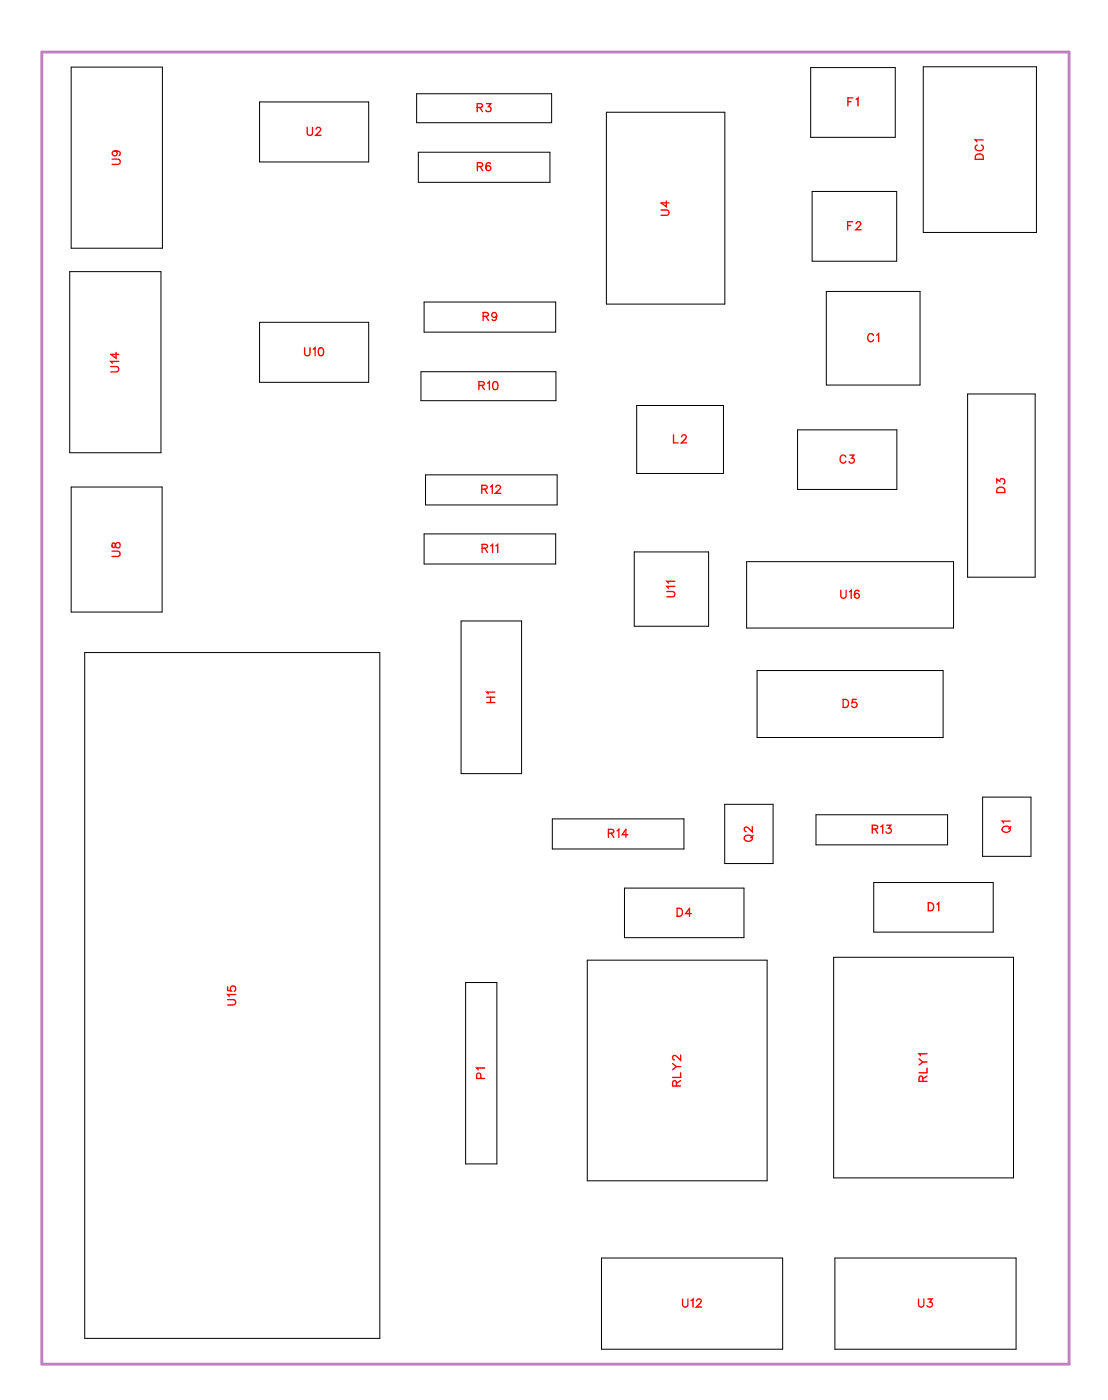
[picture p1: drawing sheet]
<svg xmlns="http://www.w3.org/2000/svg" width="98mm" height="123mm" viewBox="0 0 98 123" stroke-linecap="round" stroke-linejoin="round" font-family="sans-serif">
<path d="M3.7 4.6h90.5v115.7h-90.5z" fill="none" stroke="#bf80bf" stroke-width=".25"/>
<g fill="none" stroke="#000" stroke-width=".09">
<path d="M6.3 5.9h8v16h-8zM22.9 9h9.6v5.3h-9.6zM36.7 8.3h11.9v2.5h-11.9zM36.9 13.4h11.6v2.7h-11.6zM53.5 9.9h10.4v16.9h-10.4zM71.5 6h7.4v6.1h-7.4zM71.6 16.9h7.4v6.1h-7.4zM81.4 5.9h10v14.6h-10zM6.1 24h8.1v15.9h-8.1zM22.9 28.4h9.6v5.3h-9.6zM37.1 32.8h11.9v2.5h-11.9zM37.4 26.6h11.6v2.7h-11.6z"/>
<path d="M56.1 35.8h7.7v6h-7.7zM70.3 37.9h8.8v5.3h-8.8zM72.8 25.7h8.3v8.3h-8.3zM85.3 34.7h5.9v16.2h-5.9zM6.3 42.9h8v11.1h-8zM7.5 57.5h26v60.5h-26zM37.4 47.1h11.6v2.6h-11.6zM37.5 41.9h11.6v2.6h-11.6zM40.6 54.8h5.4v13.4h-5.4zM55.9 48.7h6.6v6.5h-6.6zM65.8 49.5h18.3v5.9h-18.3zM66.7 59.1h16.4v5.9h-16.4z"/>
<path d="M48.7 72.2h11.6v2.7h-11.6zM55 78.3h10.6v4.4h-10.6zM63.9 70.9h4.2v5.2h-4.2zM71.9 71.8h11.6v2.7h-11.6zM77 77.8h10.5v4.4h-10.5zM86.6 70.3h4.3v5.2h-4.3zM41 86.6h2.8v16h-2.8zM51.8 84.7h15.8v19.4h-15.8zM73.5 84.4h15.8v19.5h-15.8zM53 110.9h16v8.1h-16zM73.6 110.9h16v8.1h-16z"/>
</g>
<g fill="none" stroke="#f00" stroke-width=".12">
<path d="M9.9 14h.5l.2 .2-.1 .3h-.6M10.1 13.3a.22 .22 0 0 1 .2 .3 .22 .22 0 0 1-.3 .1 .22 .22 0 0 1 0-.4h.1a.34 .34 0 0 1 .5 .3l-.1 .1M27.1 11.2v.5l.2 .2 .2-.1v-.6M27.9 11.4l.1-.2h.1l.2 .2-.1 .2-.4 .3h.5M42.1 9.5l.4-.1v-.1l-.1-.2h-.3v.7M42.1 14.7l.4-.1 .1-.1-.2-.2h-.3v.8M42.3 9.5l.2 .3M42.3 14.7l.3 .4M42.9 9.1h.4l-.2 .3a.24 .24 0 0 1 .1 .4 .24 .24 0 0 1-.4-.1M43.2 14.4a.35 .35 0 0 0-.4 .2 .35 .35 0 0 0 .2 .5 .22 .22 0 0 0 .3-.2 .22 .22 0 0 0-.2-.3 .22 .22 0 0 0-.3 .2M58.3 18.5h.5l.2 .2-.1 .3h-.6M58.7 17.7v.5l-.4-.3h.7"/>
<path d="M74.7 19.9h.3M74.7 9h.3M75.2 19.6h-.5v.7M75.2 8.6h-.5v.7M75.5 8.8l.1-.2v.7M75.5 19.7l.1-.1h.1l.2 .1-.1 .2-.4 .4h.5M86.1 13.6h.1h.4l.1 .4h-.7zM86.1 12.8a.26 .26 0 0 0-.1 .3 .26 .26 0 0 0 .2 .2h.2a.26 .26 0 0 0 .3-.2 .26 .26 0 0 0-.2-.3M86.7 12.3h-.7l.1 .2M9.8 32.3h.5l.2 .2-.1 .3h-.6M10.2 31.1v.5l-.4-.4h.7M10.5 31.9h-.7l.1 .1"/>
<path d="M26.9 30.7v.5l.2 .2 .2-.1v-.6M27.6 30.8l.2-.1v.7M28.2 30.7h.1a.37 .37 0 0 1 .2 .3 .37 .37 0 0 1-.2 .4 .45 .45 0 0 1-.1-.7zM42.2 34h.4l.1-.2-.2-.2h-.3v.8M42.5 34l.2 .4M42.6 27.9h.4l.1-.2-.2-.1h-.3v.7M42.8 27.9l.3 .4M43 33.8l.1-.2v.8M43.5 33.7l.1-.1a.37 .37 0 0 1 .3 .4 .37 .37 0 0 1-.3 .4 .45 .45 0 0 1-.1-.7zM43.8 27.8a.22 .22 0 0 1-.3 .2 .22 .22 0 0 1-.1-.4 .22 .22 0 0 1 .3 .1l.1 .1a.34 .34 0 0 1-.3 .5l-.1-.1M59.4 38.3v.8h.4M60.1 38.5l.1-.2h.2l.1 .2-.1 .2-.3 .4h.4"/>
<path d="M77 29.6a.26 .26 0 0 0-.3-.2 .26 .26 0 0 0-.2 .3v.2a.26 .26 0 0 0 .2 .2 .26 .26 0 0 0 .3-.1M77.3 29.6l.1-.2v.7M9.9 48.6h.5l.2 .2-.1 .2-.6 .1M9.9 47.9v.3l.1 .1 .3-.5a.24 .24 0 0 1 .3 .3 .24 .24 0 0 1-.3 .2l-.1-.1-.1-.3zM42.5 43.1h.4v-.2l-.1-.1h-.3v.7M42.5 48.3h.4l.1-.2-.2-.1h-.3v.7M42.7 43.1l.2 .4M42.7 48.3l.3 .4M43.2 42.9l.2-.1v.7M43.3 48.1l.1-.1v.7M43.7 48.1l.2-.1v.7M43.7 43l.1-.2h.2l.1 .1-.1 .3-.3 .3h.4"/>
<path d="M58.8 52.2h.5l.2 .2-.1 .2h-.6M59.5 51.7h-.7l.1 .2M59.5 51.3h-.7l.1 .1M74.1 52v.6l.2 .2 .2-.1 .1-.7M74.6 40.3a.26 .26 0 0 0-.3-.2 .26 .26 0 0 0-.3 .3v.2a.26 .26 0 0 0 .3 .2 .26 .26 0 0 0 .3-.1M74.9 52.2l.1-.2v.8M74.9 40.1h.4l-.2 .3a.24 .24 0 0 1 .1 .4 .24 .24 0 0 1-.4-.1M75.7 52.1a.35 .35 0 0 0-.4 .2 .35 .35 0 0 0 .2 .5 .22 .22 0 0 0 .3-.2 .22 .22 0 0 0-.2-.3 .22 .22 0 0 0-.3 .2M87.9 42.6v-.4l.2 .2a.24 .24 0 0 1 .4-.1 .24 .24 0 0 1-.1 .4M88 43h.1h.4l.1 .4h-.7zM42.9 61.9h.7M42.9 61.5h.7"/>
<path d="M43.2 61.5v.4M43.6 61h-.7l.1 .2M53.6 73.5l.4-.1 .1-.1-.2-.2h-.3v.7M53.9 73.5l.2 .3M54.4 73.3l.2-.2v.7M55.3 73.6h-.5l.4-.5v.7M65.7 73.7a.35 .35 0 0 1 .4 0 .35 .35 0 0 1 .2 .3 .33 .33 0 0 1-.5 .2 .33 .33 0 0 1-.1-.5zM66.3 72.9v.5l-.3-.4-.3-.1-.1 .2v.1l.2 .1M66.4 73.7l-.2 .2M74.3 61.7h.3a.38 .38 0 0 1 .2 .3 .38 .38 0 0 1-.2 .4h-.3zM75.5 61.7h-.4v.3a.25 .25 0 0 1 .4 0 .25 .25 0 0 1-.1 .3 .25 .25 0 0 1-.3-.1M76.9 73.1h.4l.1-.2-.2-.1h-.3v.7"/>
<path d="M77.1 73.1l.3 .4M77.6 72.9l.2-.1v.7M78.2 72.8h.3l-.2 .2a.24 .24 0 0 1 .2 .4 .24 .24 0 0 1-.4-.1M81.8 79.6h.3a.38 .38 0 0 1 .2 .4 .38 .38 0 0 1-.2 .3h-.3zM82.6 79.7l.1-.1v.7M88.4 72.9a.35 .35 0 0 1 .5 0 .35 .35 0 0 1 .1 .4 .33 .33 0 0 1-.4 .1 .33 .33 0 0 1-.2-.5zM89 72.4h-.7l.2 .2M89.1 72.9l-.2 .2M20.1 88.1h.5l.2 .2-.1 .3h-.6M20.1 87v.3l.3 .1a.25 .25 0 0 1 0-.4 .25 .25 0 0 1 .3 0 .25 .25 0 0 1-.1 .4M20.8 87.7h-.7l.1 .2M42.4 95.1v-.4h-.3l-.1 .4h.7"/>
<path d="M42.7 94.2h-.7l.1 .1M59.3 93.8l.3 .2M59.6 95.8v-.4l-.2-.1-.1 .2v.3h.7M59.7 80.1h.2a.38 .38 0 0 1 .3 .3 .38 .38 0 0 1-.3 .4h-.2zM60 94h-.4l-.3 .3M60 93v.5l-.3-.3-.3-.1-.1 .1v.1l.2 .2M60 95.3l-.4 .2M60 94.6v.4h-.7M60.9 80.6h-.5l.4-.5v.7M81 93.4l.3 .2M81.3 95.4v-.5h-.2l-.1 .1v.4h.7M81.7 93.6h-.4l-.3 .3"/>
<path d="M81.7 92.9h-.7l.1 .2M81.7 94.9l-.4 .2M81.7 94.2v.4h-.7M60.2 114.5v.6l.2 .2 .2-.1v-.7M60.9 114.7l.2-.2v.8M61.4 114.7l.1-.2h.2l.1 .2-.1 .2-.3 .4h.4M81 114.5v.6l.2 .2 .2-.1v-.7M81.8 114.5h.4l-.2 .3a.24 .24 0 0 1 .1 .4 .24 .24 0 0 1-.4-.1"/>
</g>
<g font-size="1.2" fill="#fff">
<text x="42" y="10.1">R3</text>
<text x="74.7" y="9.6">F1</text>
<text x="10.9" y="14.6" transform="rotate(-90 10.9 14.6)">U9</text>
<text x="27" y="12.2">U2</text>
<text x="42" y="15.3">R6</text>
<text x="87" y="14.1" transform="rotate(-90 87 14.1)">DC1</text>
<text x="59.3" y="19" transform="rotate(-90 59.3 19)">U4</text>
<text x="74.7" y="20.6">F2</text>
<text x="42.5" y="28.6">R9</text>
<text x="10.8" y="32.9" transform="rotate(-90 10.8 32.9)">U14</text>
<text x="26.8" y="31.7">U10</text>
<text x="42.2" y="34.7">R10</text>
<text x="76.4" y="30.4">C1</text>
<text x="59.3" y="39.4">L2</text>
<text x="74" y="41.1">C3</text>
<text x="42.4" y="43.8">R12</text>
<text x="88.9" y="43.5" transform="rotate(-90 88.9 43.5)">D3</text>
<text x="10.9" y="49.1" transform="rotate(-90 10.9 49.1)">U8</text>
<text x="42.4" y="49">R11</text>
<text x="59.8" y="52.7" transform="rotate(-90 59.8 52.7)">U11</text>
<text x="74.1" y="53.1">U16</text>
<text x="43.9" y="62" transform="rotate(-90 43.9 62)">H1</text>
<text x="74.3" y="62.7">D5</text>
<text x="53.6" y="74.1">R14</text>
<text x="66.6" y="74.2" transform="rotate(-90 66.6 74.2)">Q2</text>
<text x="76.8" y="73.8">R13</text>
<text x="89.3" y="73.5" transform="rotate(-90 89.3 73.5)">Q1</text>
<text x="59.6" y="81.1">D4</text>
<text x="81.8" y="80.6">D1</text>
<text x="21.1" y="88.7" transform="rotate(-90 21.1 88.7)">U15</text>
<text x="43" y="95.2" transform="rotate(-90 43 95.2)">P1</text>
<text x="60.3" y="95.8" transform="rotate(-90 60.3 95.8)">RLY2</text>
<text x="82" y="95.4" transform="rotate(-90 82 95.4)">RLY1</text>
<text x="60.1" y="115.5">U12</text>
<text x="80.9" y="115.5">U3</text>
</g>
</svg>
